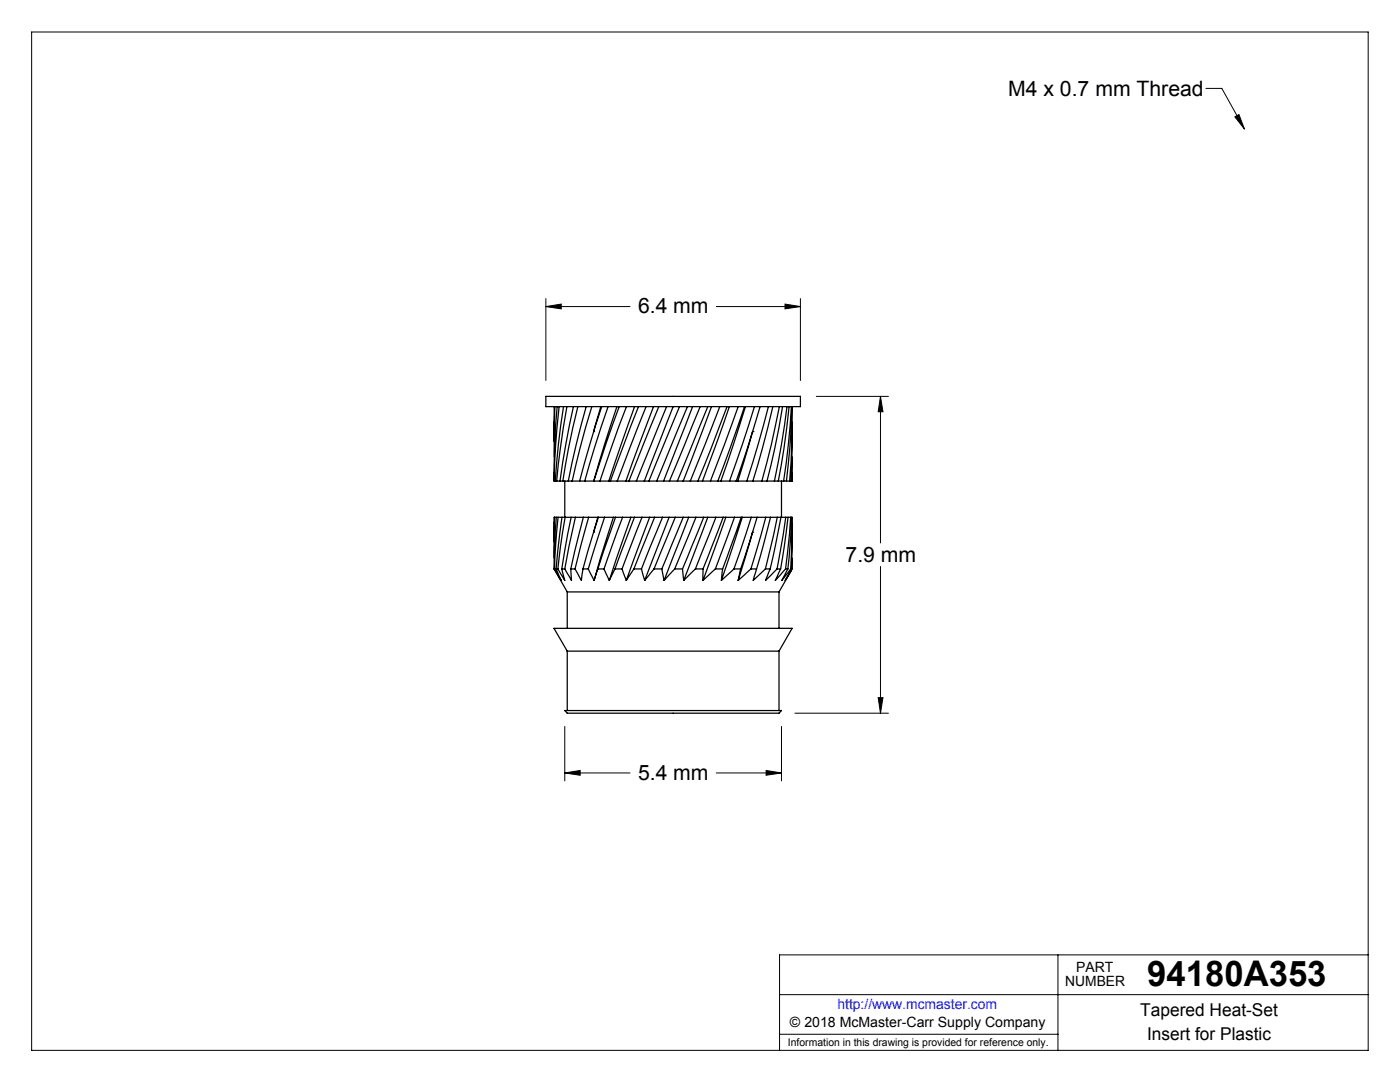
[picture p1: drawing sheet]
<svg xmlns="http://www.w3.org/2000/svg" width="279mm" height="216mm" viewBox="0 0 279 216" stroke-linecap="round" stroke-linejoin="round" font-family="sans-serif">
<g fill="none" stroke="#000" stroke-width=".2">
<path d="M6.3 6.4h266.7v203.2h-266.7zM240.7 17.6h3.1l4.6 8.2M246.5 23.3l.8-.4 1.1 2.9zM108.9 59.6v16.3M159.7 59.6v16.3M108.9 61.2l3.1-.5v.9zM108.9 61.2h16.8M142.9 61.2h16.8M156.7 60.7l3 .5-3 .4zM162.9 79.1h14.4M175.7 79.1l.5 3.1h-.9zM175.7 79.1v29.2"/>
<path d="M175.7 113v29.3M175.3 139.2h.9l-.5 3.1zM112.7 154.2l3.1-.5v1zM112.7 145v10.8M112.7 154.2h13M142.9 154.2h13.1M152.9 153.7l3.1 .5-3.1 .5zM156 145v10.8M158.6 142.3h18.7M155.6 198.5h117.4M211.1 190.5v19.1M273 190.5h-117.4v19.1"/>
<path d="M155.6 206.4h55.5"/>
</g>
<g fill="#000">
<path d="M246.5 23.3l.8-.4 1.1 2.9z"/>
<path d="M156.7 60.7l3 .5-3 .4zM108.9 61.2l3.1-.5v.9zM175.3 139.2h.9l-.5 3.1zM175.7 79.1l.5 3.1h-.9zM152.9 153.7l3.1 .5-3.1 .5zM112.7 154.2l3.1-.5v1z"/>
</g>
<g fill="none" stroke="#000" stroke-width=".25">
<path d="M108.9 79.1h50.8v2h-50.8zM110.6 84.2v3.9M110.6 94.3v1.7M110.6 81.1v3.1M110.7 81.1l-.1 10.1M110.8 96h.3M111.1 96h.7M111.2 81.1a140.5 140.5 0 0 0-.6 13.2M111.6 81.1a146.2 146.2 0 0 0-1 14.9h.2M111.8 96h.5M112.3 96h1.1M112.5 81.1a152.6 152.6 0 0 0-1.7 14.9"/>
<path d="M112.7 96v7.2M113.1 81.1a176.5 176.5 0 0 0-2 14.9M113.4 96h.8M114.2 96h1.4M114.4 81.1a180.3 180.3 0 0 0-2.6 14.9M115.3 81.1a152.7 152.7 0 0 0-3 14.9M115.7 96h1M116.7 96h1.8M117 81.1a173.5 173.5 0 0 0-3.6 14.9M118.1 81.1a178.2 178.2 0 0 0-3.9 14.9M118.5 86.1h.1M118.5 96h1.2"/>
<path d="M119.7 96h1.8M119.9 81.1l-1.4 5M120.1 81.1l-2.4 7.6-2 7.3M121.4 81.1l-2.8 8.4-1.9 6.5M121.5 96h.3M121.8 96h1.4M123.1 81.1l-2.4 7.5-2.2 7.4M123.2 96h1.7M123.6 81.1l-2.7 7.6-2.4 7.3M124.9 96h.6M125 81.1l-1.6 4.2-3.7 10.7M125.5 96h1.5"/>
<path d="M126.6 81.1l-5.1 14.9M127 96h1.6M127.4 81.1l-5.6 14.9M128.6 96h.9M128.9 81.1l-5.7 14.9M129.5 96h1.6M130.4 81.1l-5.5 14.9M131.1 96h1.3M131.5 81.1l-6 14.9M132.4 96h1.2M133 81.1l-6 14.9M133.6 96h1.6"/>
<path d="M134.3 81.1l-5.7 14.9M135.2 96h1.1M135.6 81.1l-6.1 14.9M136.3 96h1.5M137.2 81.1l-6.1 14.9M137.8 96h1.5M138.2 81.1l-5.8 14.9M139.3 96h.9M139.7 81.1l-6.1 14.9M140.2 96h1.6M141.3 81.1l-6.1 14.9M141.8 96h1.5"/>
<path d="M142 81.1l-5.7 14.9M143.3 96h.6M143.7 81.1l-5.9 14.9M143.9 96h1.7M145.1 81.1l-5.8 14.9M145.6 81.1l-5.4 14.9M145.6 96h1.3M146.9 96h.3M147.2 96h1.8M147.3 81.1l-5.5 14.9M148.6 81.1l-5.3 14.9M148.8 81.1l-4.9 14.9"/>
<path d="M149 96h1.2M150.2 86.1l-3 9.9M150.2 86.1h.1M150.2 96h1.8M150.6 81.1l-2.4 7.6-2.6 7.3M151.7 81.1l-2.5 8.4-2.3 6.5M153.1 96h1.5M153.4 81.1l-2.1 7.6-2.3 7.3M154.2 81.1a197.1 197.1 0 0 1-4 14.9M154.6 96h.7M155.3 96h1.1M155.5 81.1a166.6 166.6 0 0 1-3.5 14.9"/>
<path d="M156 96v7.2M156.2 81.1a154.3 154.3 0 0 1-3.1 14.9h-1.1M156.4 96h.6M157 96a144.5 144.5 0 0 0 1-14.9 140.4 140.4 0 0 1-.4 14.9M157 96h.6M157.1 81.1a165.7 165.7 0 0 1-2.5 14.9M157.5 81.1a153.2 153.2 0 0 1-2.2 14.9M157.6 96h.3M157.9 96h.2M157.9 81.1a151.1 151.1 0 0 1-1.5 14.9M158 91.2l.1 4.8M158.1 84.2l-.2 11.8"/>
<path d="M158.1 94.3v1.7M110.6 113.5h.1M110.6 113.5l2.6 4.6M110.6 104.3v3.8M110.7 113.5l1.3 2.3-1-2.3M110.7 103.2l-.1 8.2M110.7 103.2l-.1 1.1M110.7 103.2h.3M111 113.5h.3M111.3 113.5l1.4 2.3-.6-2.3M111.4 103.2l-.5 5.8-.2 4.5M111.4 103.2h-.4l-.4 10.3"/>
<path d="M111.4 103.2h.7M112.1 113.5h.6M112.1 103.2l-1.1 10.3M112.1 103.2h.7M112.7 113.5l1.4 2.3-.2-2.3M112.8 103.2l-.9 5.8-.6 4.5M112.8 103.2h1.1M113.2 118.1h42.3M113.2 118.1v7.3M113.9 113.5h.9M114.8 113.5l1.2 2.3 .3-2.3M114.8 103.2l-2.1 10.3"/>
<path d="M114.8 103.2h1.6M114.8 103.2h-.8l-1.9 10.3M116.3 113.5h1.1M116.4 103.2l-2.5 10.3M116.4 103.2h1.1M117.4 113.5l1.2 2.3M117.5 103.2l-2.7 10.3M117.5 103.2h1.8M118.5 106.2h.1M119.3 113.5l-.7 2.3M119.3 113.5h1.2M119.3 103.2h.1"/>
<path d="M119.3 103.2l-.8 3M119.4 103.2l-3.1 10.3M119.4 103.2h1.2M120.5 113.5l1.1 2.3M120.6 103.2l-3.2 10.3M120.6 103.2h1.8M122.4 103.2l-3.8 12.6M122.4 103.2h.4M122.7 113.5l-1.1 2.3M122.7 113.5h1.4M122.8 103.2l-3.5 10.3M122.8 103.2h1.4"/>
<path d="M124.1 113.5l.9 2.3M124.2 103.2l-3.7 10.3M124.2 103.2h1.7M125.9 103.2l-4.3 12.6M125.9 103.2h.7M126.5 113.5l-1.5 2.3M126.5 113.5h1.5M126.6 103.2l-3.9 10.3M126.6 103.2h1.5M128 113.5l.7 2.3M128.1 103.2l-4 10.3M128.1 103.2h1.5"/>
<path d="M129.6 103.2l-4.6 12.6M129.6 103.2h1M130.5 113.5h1.6M130.5 113.5l-1.8 2.3M130.6 103.2l-4.1 10.3M130.6 103.2h1.6M132.1 113.5l.4 2.3M132.2 103.2l-4.2 10.3M132.2 103.2h1.3M133.5 103.2l-4.8 12.6M133.5 103.2h1.3M134.7 113.5h1.5"/>
<path d="M134.7 113.5l-2.2 2.3M134.8 103.2l-4.3 10.3M134.8 103.2h1.5M136.2 113.5l.3 2.3M136.3 103.2l-4.2 10.3M136.3 103.2h1.1M137.4 103.2l-4.9 12.6M137.4 103.2h1.5M138.8 113.5l-2.3 2.3M138.8 113.5h1.5M138.9 103.2l-4.2 10.3M138.9 103.2h1.5"/>
<path d="M140.3 113.5v2.3M140.4 103.2l-4.2 10.3M140.4 103.2h.9M141.3 103.2l-4.8 12.6M141.3 103.2h1.6M142.8 113.5l-2.5 2.3M142.8 113.5h1.4M142.9 103.2l-4.1 10.3M142.9 103.2h1.4M144.2 113.5l-.2 2.3M144.3 103.2l-4 10.3M144.3 103.2h.6"/>
<path d="M144.9 103.2l-4.6 12.6M144.9 103.2h1.7M146.5 113.5l-2.5 2.3M146.5 113.5h1.3M146.6 103.2l-3.8 10.3M146.6 103.2h1.3M147.8 113.5l-.5 2.3M147.9 103.2l-3.7 10.3M147.9 103.2h.2M148.1 103.2l-4.1 12.6M148.1 103.2h1.8M149.9 113.5l-2.6 2.3"/>
<path d="M149.9 113.5h1.1M149.9 103.2l-3.4 10.3M149.9 103.2h1.2M150.2 106.2l-2.9 9.6M150.2 106.2h.1M151 113.5l-.7 2.3 2.5-2.3M151.1 103.2l-3.3 10.3M151.1 103.2h1.7M152.8 113.5h.9M152.8 103.2l-2.9 10.3M152.8 103.2h1M153.7 113.5l-.9 2.3 2.3-2.3"/>
<path d="M153.8 103.2l-2.8 10.3M153.8 103.2h1.3M155.1 113.5h.7M155.1 103.2l-2.3 10.3M155.1 103.2h.8M155.5 118.1v7.3M155.8 113.5l-1.1 2.3 2.1-2.3M155.9 103.2l-2.2 10.3M155.9 103.2h.9M156.8 113.5h.4M156.8 103.2l-1.7 10.3M156.8 103.2h.5l-1.5 10.3"/>
<path d="M157.2 113.5l-1.2 2.3 1.8-2.3M157.3 103.2h.5M157.8 113.5h.2M157.8 103.2l-1 10.3M157.8 103.2h.2M157.9 113.9l-2.4 4.2M158 103.2l-.8 10.3M158 103.2a83.7 83.7 0 0 1-.2 10.3M158 111.4l.1 2.1-1.4 2.3 1.3-2.3M158.1 104.3l-.1 9.2M113.2 129.9h42.3M113.2 129.9l-2.6-4.5h47.5l-2.6 4.5"/>
<path d="M113.2 129.9v11.9M155.5 129.9v11.9M112.7 141.8h43.3l-.5 .5h-42.3z"/>
</g>
<text font-size="7.1" x="229" y="196.8">94180A353</text>
<g font-size="4.2">
<text x="201.2" y="19.2">M4 x 0.7 mm Thread</text>
<text x="127.3" y="62.5">6.4 mm</text>
<text x="168.7" y="112.1">7.9 mm</text>
<text x="127.3" y="155.6">5.4 mm</text>
</g>
<g font-size="3.5">
<text x="227.5" y="202.8">Tapered Heat-Set</text>
<text x="228.9" y="207.5">Insert for Plastic</text>
</g>
<g font-size="2.8">
<text x="212.6" y="196.8">NUMBER</text>
<text x="214.8" y="194">PART</text>
<text x="157.7" y="205">© 2018 McMaster-Carr Supply Company</text>
</g>
<text font-size="2.8" fill="#00f" x="167.1" y="201.4">http://www.mcmaster.com</text>
<text font-size="2.1" x="157.3" y="208.6">Information in this drawing is provided for reference only.</text>
</svg>
